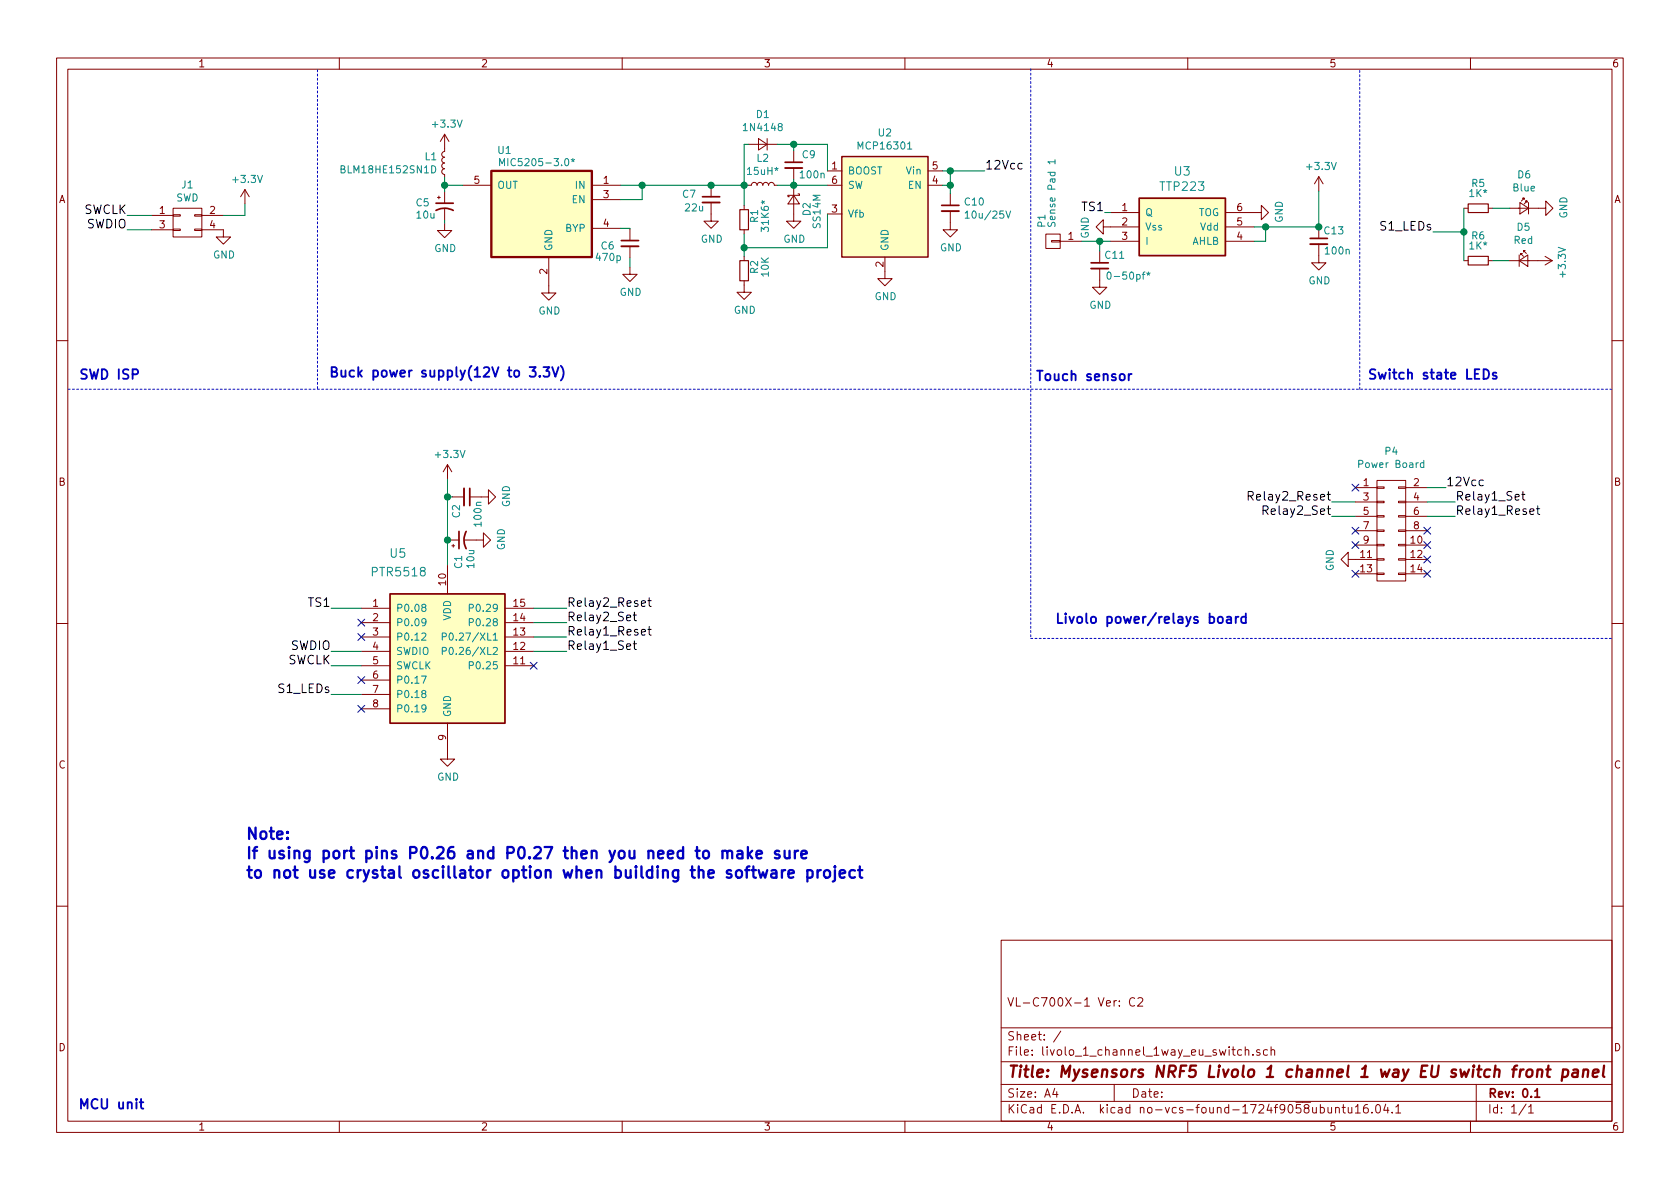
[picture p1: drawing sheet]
EESchema Schematic File Version 2
LIBS:mysensors_arduino
LIBS:mysensors_connectors
LIBS:mysensors_logic
LIBS:mysensors_mcu
LIBS:mysensors_memories
LIBS:mysensors_network
LIBS:mysensors_radios
LIBS:mysensors_regulators
LIBS:mysensors_security
LIBS:mysensors_sensors
LIBS:AMS1117
LIBS:ch340
LIBS:cp2102
LIBS:current_transf
LIBS:hlk-pm01
LIBS:l6920
LIBS:linear_tech
LIBS:MIC5205
LIBS:mx-503398-1892
LIBS:ncp1402
LIBS:pam8403
LIBS:pcm5100
LIBS:rfm12
LIBS:rfm69cw
LIBS:RM50_SP
LIBS:ttp223
LIBS:txb010x
LIBS:v23079-e1208-b301
LIBS:74xgxx
LIBS:74xx
LIBS:ac-dc
LIBS:actel
LIBS:adc-dac
LIBS:allegro
LIBS:Altera
LIBS:analog_devices
LIBS:analog_switches
LIBS:atmel
LIBS:audio
LIBS:battery_management
LIBS:bbd
LIBS:bosch
LIBS:brooktre
LIBS:cmos4000
LIBS:cmos_ieee
LIBS:conn
LIBS:contrib
LIBS:cypress
LIBS:dc-dc
LIBS:device
LIBS:digital-audio
LIBS:diode
LIBS:display
LIBS:dsp
LIBS:elec-unifil
LIBS:ESD_Protection
LIBS:ftdi
LIBS:gennum
LIBS:hc11
LIBS:intel
LIBS:interface
LIBS:ir
LIBS:Lattice
LIBS:linear
LIBS:maxim
LIBS:mechanical
LIBS:memory
LIBS:microchip
LIBS:microchip_dspic33dsc
LIBS:microchip_pic10mcu
LIBS:microchip_pic12mcu
LIBS:microchip_pic16mcu
LIBS:microchip_pic18mcu
LIBS:microchip_pic32mcu
LIBS:microcontrollers
LIBS:motor_drivers
LIBS:motorola
LIBS:motors
LIBS:msp430
LIBS:nordicsemi
LIBS:nxp
LIBS:nxp_armmcu
LIBS:onsemi
LIBS:opto
LIBS:Oscillators
LIBS:philips
LIBS:power
LIBS:powerint
LIBS:Power_Management
LIBS:pspice
LIBS:references
LIBS:regul
LIBS:relays
LIBS:rfcom
LIBS:sensors
LIBS:silabs
LIBS:siliconi
LIBS:stm8
LIBS:stm32
LIBS:supertex
LIBS:switches
LIBS:texas
LIBS:transf
LIBS:transistors
LIBS:triac_thyristor
LIBS:ttl_ieee
LIBS:valves
LIBS:video
LIBS:wiznet
LIBS:Worldsemi
LIBS:Xicor
LIBS:xilinx
LIBS:zetex
LIBS:Zilog
LIBS:ptr5518
EELAYER 26 0
EELAYER END
$Descr A4 11693 8268
encoding utf-8
Sheet 1 1
Title "Mysensors NRF5 Livolo 1 channel 1 way EU switch front panel"
Date ""
Rev "0.1"
Comp ""
Comment1 "VL-C700X-1 Ver: C2"
Comment2 ""
Comment3 ""
Comment4 ""
$EndDescr
Text Notes 7340 4345 0    67   ~ 13
Livolo power/relays board
Text Notes 545  2645 0    67   ~ 13
SWD ISP
Text Notes 540  7725 0    67   ~ 13
MCU unit
Text Notes 9515 2645 0    67   ~ 13
Switch state LEDs
$Comp
L +3.3V #PWR01
U 1 1
P 3095 1025
F 0 "#PWR01" H 3095 875 50  0001 C CNN
F 1 "+3.3V" H 3110 1198 50  0000 C CNN
F 2 "" H 3095 1025 50  0000 C CNN
F 3 "" H 3095 1025 50  0000 C CNN
	1    3095 1025
	1    0    0    -1  
$EndComp
Text Notes 2285 2630 0    67   ~ 13
Buck power supply(12V to 3.3V)
$Comp
L MIC5205-3.3YM5TR U1
U 1 1
P 3720 1480
F 0 "U1" H 3875 1925 50  0000 L CNN
F 1 "MIC5205-3.0*" H 3430 1840 50  0000 L CNN
F 2 "TO_SOT_Packages_SMD:SOT-23-5" H 3720 1630 50  0001 C CNN
F 3 "http://www.farnell.com/datasheets/29605.pdf" H 3720 1630 50  0001 C CNN
F 4 "MIC5205-3.3YM5-TR" H 3720 1480 60  0001 C CNN "Part No"
F 5 "3.3V/150mA" H 3720 1480 60  0001 C CNN "Rating"
F 6 "Microchip" H 3720 1480 60  0001 C CNN "Vendor"
	1    3720 1480
	-1   0    0    -1  
$EndComp
$Comp
L C_Small C6
U 1 1
P 4385 1685
F 0 "C6" H 4230 1670 50  0000 C CNN
F 1 "470p" H 4235 1590 50  0000 C CNN
F 2 "Capacitors_SMD:C_0603_HandSoldering" H 4477 1594 50  0001 L CNN
F 3 "http://www.farnell.com/datasheets/1870456.pdf" H 4385 1685 50  0001 C CNN
F 4 "MC0603B103K250CT" H 4385 1685 60  0001 C CNN "Part No"
F 5 "X7R/25V" H 4385 1685 60  0001 C CNN "Rating"
F 6 "Multicomp" H 4385 1685 60  0001 C CNN "Vendor"
	1    4385 1685
	1    0    0    -1  
$EndComp
$Comp
L GND #PWR02
U 1 1
P 4385 1850
F 0 "#PWR02" H 4385 1600 50  0001 C CNN
F 1 "GND" H 4390 1677 50  0000 C CNN
F 2 "" H 4385 1850 50  0000 C CNN
F 3 "" H 4385 1850 50  0000 C CNN
	1    4385 1850
	1    0    0    -1  
$EndComp
$Comp
L GND #PWR03
U 1 1
P 3820 1980
F 0 "#PWR03" H 3820 1730 50  0001 C CNN
F 1 "GND" H 3825 1807 50  0000 C CNN
F 2 "" H 3820 1980 50  0000 C CNN
F 3 "" H 3820 1980 50  0000 C CNN
	1    3820 1980
	1    0    0    -1  
$EndComp
$Comp
L GND #PWR04
U 1 1
P 3095 1545
F 0 "#PWR04" H 3095 1295 50  0001 C CNN
F 1 "GND" H 3100 1372 50  0000 C CNN
F 2 "" H 3095 1545 50  0000 C CNN
F 3 "" H 3095 1545 50  0000 C CNN
	1    3095 1545
	1    0    0    -1  
$EndComp
$Comp
L CONN_02X07 P4
U 1 1
P 9685 3685
F 0 "P4" H 9685 4240 50  0000 C CNN
F 1 "Power Board" H 9685 4149 50  0000 C CNN
F 2 "Pin_Headers:Pin_Header_Straight_2x07_Pitch2.00mm" H 9685 4058 50  0001 C CNN
F 3 "http://www.tme.eu/ro/Document/dd1ceac14413aeeec818bc9967f247e1/zl262-dg.pdf" H 9685 2485 50  0001 C CNN
F 4 "ZL262-14DG" H 9685 3685 60  0001 C CNN "Part No"
F 5 "Ninigi" H 9685 3685 60  0001 C CNN "Vendor"
	1    9685 3685
	1    0    0    -1  
$EndComp
$Comp
L MCP16301 U2
U 1 1
P 6160 1480
F 0 "U2" H 6160 2047 50  0000 C CNN
F 1 "MCP16301" H 6160 1956 50  0000 C CNN
F 2 "TO_SOT_Packages_SMD:SOT-23-6" H 6160 980 50  0001 C CNN
F 3 "http://www.farnell.com/datasheets/2129968.pdf" H 5860 2030 50  0001 C CNN
F 4 "MCP16301T-I/CHY" H 6160 1480 60  0001 C CNN "Part No"
F 5 "4-30V/3.3V/600mA" H 6160 1480 60  0001 C CNN "Rating"
F 6 "Microchip" H 6160 1480 60  0001 C CNN "Vendor"
	1    6160 1480
	-1   0    0    -1  
$EndComp
$Comp
L GND #PWR05
U 1 1
P 6160 1880
F 0 "#PWR05" H 6160 1630 50  0001 C CNN
F 1 "GND" H 6165 1707 50  0000 C CNN
F 2 "" H 6160 1880 50  0000 C CNN
F 3 "" H 6160 1880 50  0000 C CNN
	1    6160 1880
	1    0    0    -1  
$EndComp
$Comp
L L_Small L2
U 1 1
P 5310 1280
F 0 "L2" V 5495 1280 50  0000 C CNN
F 1 "15uH*" V 5404 1280 50  0000 C CNN
F 2 "myfootprints:VLCF4020T-150MR68" H 5310 1280 50  0001 C CNN
F 3 "http://www.farnell.com/datasheets/2041203.pdf" H 5310 1280 50  0001 C CNN
F 4 "VLCF4020T-150MR68" V 5310 1280 60  0001 C CNN "Part No"
F 5 "1A" V 5310 1280 60  0001 C CNN "Rating"
F 6 "TDK" V 5310 1280 60  0001 C CNN "Vendor"
	1    5310 1280
	0    -1   -1   0   
$EndComp
$Comp
L D_Schottky_Small D2
U 1 1
P 5525 1380
F 0 "D2" H 5540 1475 50  0000 L CNN
F 1 "SS14M" H 5480 1545 50  0000 L CNN
F 2 "myfootprints:SS14M" V 5525 1380 50  0001 C CNN
F 3 "http://www.farnell.com/datasheets/1692176.pdf" H 5525 1380 50  0001 C CNN
F 4 "SS14M" H 5525 1380 60  0001 C CNN "Part No"
F 5 "40V/1A" H 5525 1380 60  0001 C CNN "Rating"
F 6 "Taiwan Semiconductor" H 5525 1380 60  0001 C CNN "Vendor"
	1    5525 1380
	0    1    1    0   
$EndComp
$Comp
L D_Small D1
U 1 1
P 5310 995
F 0 "D1" H 5310 790 50  0000 C CNN
F 1 "1N4148" H 5310 881 50  0000 C CNN
F 2 "Diodes_SMD:SOD-123" V 5310 995 50  0001 C CNN
F 3 "http://www.farnell.com/datasheets/2099776.pdf" H 5310 995 50  0001 C CNN
F 4 "1N4148W-7-F" H 5310 995 60  0001 C CNN "Part No"
F 5 "100V/300mA" H 5310 995 60  0001 C CNN "Rating"
F 6 "Diodes Inc." H 5310 995 60  0001 C CNN "Vendor"
	1    5310 995 
	-1   0    0    1   
$EndComp
$Comp
L R_Small R2
U 1 1
P 5180 1875
F 0 "R2" V 5105 1850 50  0000 C CNN
F 1 "10K" V 5030 1850 50  0000 C CNN
F 2 "Resistors_SMD:R_0603_HandSoldering" V 5076 1875 50  0001 C CNN
F 3 "http://www.farnell.com/datasheets/2007183.pdf" H 5180 1875 50  0001 C CNN
F 4 "CRGH0603J10K" V 5180 1875 60  0001 C CNN "Part No"
F 5 "50V/200mW" V 5180 1875 60  0001 C CNN "Rating"
F 6 "TE Connectivity" V 5180 1875 60  0001 C CNN "Vendor"
	1    5180 1875
	-1   0    0    1   
$EndComp
$Comp
L R_Small R1
U 1 1
P 5180 1520
F 0 "R1" V 5105 1495 50  0000 C CNN
F 1 "31K6*" V 5030 1495 50  0000 C CNN
F 2 "Resistors_SMD:R_0603_HandSoldering" V 5076 1520 50  0001 C CNN
F 3 "http://www.farnell.com/datasheets/1849611.pdf" H 5180 1520 50  0001 C CNN
F 4 "MCWR06X3162FTL" V 5180 1520 60  0001 C CNN "Part No"
F 5 "50V/200mW" V 5180 1520 60  0001 C CNN "Rating"
F 6 "Multicomp" V 5180 1520 60  0001 C CNN "Vendor"
	1    5180 1520
	-1   0    0    1   
$EndComp
$Comp
L C_Small C9
U 1 1
P 5525 1140
F 0 "C9" H 5630 1215 50  0000 C CNN
F 1 "100n" H 5655 1075 50  0000 C CNN
F 2 "Capacitors_SMD:C_0603_HandSoldering" H 5617 1049 50  0001 L CNN
F 3 "http://www.farnell.com/datasheets/1901289.pdf" H 5525 1140 50  0001 C CNN
F 4 "MC0603B104K250CT" H 5525 1140 60  0001 C CNN "Part No"
F 5 "X7R/25V" H 5525 1140 60  0001 C CNN "Rating"
F 6 "Multicomp" H 5525 1140 60  0001 C CNN "Vendor"
	1    5525 1140
	1    0    0    -1  
$EndComp
$Comp
L GND #PWR06
U 1 1
P 5525 1480
F 0 "#PWR06" H 5525 1230 50  0001 C CNN
F 1 "GND" H 5530 1307 50  0000 C CNN
F 2 "" H 5525 1480 50  0000 C CNN
F 3 "" H 5525 1480 50  0000 C CNN
	1    5525 1480
	1    0    0    -1  
$EndComp
$Comp
L GND #PWR07
U 1 1
P 5180 1975
F 0 "#PWR07" H 5180 1725 50  0001 C CNN
F 1 "GND" H 5185 1802 50  0000 C CNN
F 2 "" H 5180 1975 50  0000 C CNN
F 3 "" H 5180 1975 50  0000 C CNN
	1    5180 1975
	1    0    0    -1  
$EndComp
$Comp
L GND #PWR08
U 1 1
P 4950 1480
F 0 "#PWR08" H 4950 1230 50  0001 C CNN
F 1 "GND" H 4955 1307 50  0000 C CNN
F 2 "" H 4950 1480 50  0000 C CNN
F 3 "" H 4950 1480 50  0000 C CNN
	1    4950 1480
	1    0    0    -1  
$EndComp
$Comp
L GND #PWR09
U 1 1
P 6615 1540
F 0 "#PWR09" H 6615 1290 50  0001 C CNN
F 1 "GND" H 6620 1367 50  0000 C CNN
F 2 "" H 6615 1540 50  0000 C CNN
F 3 "" H 6615 1540 50  0000 C CNN
	1    6615 1540
	1    0    0    -1  
$EndComp
Text Label 6855 1180 0    60   ~ 0
12Vcc
$Comp
L LED_Small D6
U 1 1
P 10610 1440
F 0 "D6" H 10610 1675 50  0000 C CNN
F 1 "Blue" H 10610 1584 50  0000 C CNN
F 2 "Diodes_SMD:D_0603" V 10610 1440 50  0001 C CNN
F 3 "http://www.tme.eu/ro/Document/2ff6cd49d353fcb76ded3ea208e0eb10/OSXX0603C1E.pdf" V 10610 1440 50  0001 C CNN
F 4 "OSB50603C1E" H 10610 1440 60  0001 C CNN "Part No"
F 5 "2.5-3.4V/5mA" H 10610 1440 60  0001 C CNN "Rating"
F 6 "Optosupply" H 10610 1440 60  0001 C CNN "Vendor"
	1    10610 1440
	-1   0    0    -1  
$EndComp
$Comp
L LED_Small D5
U 1 1
P 10605 1805
F 0 "D5" H 10605 2040 50  0000 C CNN
F 1 "Red" H 10605 1949 50  0000 C CNN
F 2 "Diodes_SMD:D_0603" V 10605 1805 50  0001 C CNN
F 3 "http://www.tme.eu/ro/Document/2ff6cd49d353fcb76ded3ea208e0eb10/OSXX0603C1E.pdf" V 10605 1805 50  0001 C CNN
F 4 "OSR50603C1E" H 10605 1805 60  0001 C CNN "Part No"
F 5 "1.6-2.4V/5mA" H 10605 1805 60  0001 C CNN "Rating"
F 6 "Optosupply" H 10605 1805 60  0001 C CNN "Vendor"
	1    10605 1805
	1    0    0    -1  
$EndComp
$Comp
L TTP223 U3
U 1 1
P 8230 1570
F 0 "U3" H 8230 1960 60  0000 C CNN
F 1 "TTP223" H 8230 1854 60  0000 C CNN
F 2 "TO_SOT_Packages_SMD:SOT-23-6" H 7730 1670 60  0001 C CNN
F 3 "http://www.coldtears-electronics.com/images/TTP223.pdf" H 7730 1670 60  0001 C CNN
F 4 "Tontek" H 8230 1570 60  0001 C CNN "Vendor"
	1    8230 1570
	1    0    0    -1  
$EndComp
$Comp
L CONN_01X01 P1
U 1 1
P 7330 1670
F 0 "P1" V 7405 1580 50  0000 R CNN
F 1 "Sense Pad 1" V 7335 1580 50  0000 R CNN
F 2 "myfootprints:touch_pad_16mm" V 7158 1582 50  0001 R CNN
F 3 "" H 7330 1670 50  0000 C CNN
	1    7330 1670
	-1   0    0    1   
$EndComp
$Comp
L C_Small C11
U 1 1
P 7655 1840
F 0 "C11" H 7760 1915 50  0000 C CNN
F 1 "0-50pf*" H 7855 1770 50  0000 C CNN
F 2 "Capacitors_SMD:C_0603_HandSoldering" H 7747 1749 50  0001 L CNN
F 3 "http://www.farnell.com/datasheets/1825496.pdf" H 7655 1840 50  0001 C CNN
F 4 "MCMT18N100F250CT" H 7655 1840 60  0001 C CNN "Part No"
F 5 "C0G/25V" H 7655 1840 60  0001 C CNN "Rating"
F 6 "Multicomp" H 7655 1840 60  0001 C CNN "Vendor"
	1    7655 1840
	1    0    0    -1  
$EndComp
$Comp
L GND #PWR014
U 1 1
P 7655 1940
F 0 "#PWR014" H 7655 1690 50  0001 C CNN
F 1 "GND" H 7660 1767 50  0000 C CNN
F 2 "" H 7655 1940 50  0000 C CNN
F 3 "" H 7655 1940 50  0000 C CNN
	1    7655 1940
	1    0    0    -1  
$EndComp
$Comp
L C_Small C13
U 1 1
P 9180 1670
F 0 "C13" H 9285 1745 50  0000 C CNN
F 1 "100n" H 9310 1605 50  0000 C CNN
F 2 "Capacitors_SMD:C_0603_HandSoldering" H 9272 1579 50  0001 L CNN
F 3 "http://www.farnell.com/datasheets/1901289.pdf" H 9180 1670 50  0001 C CNN
F 4 "MC0603B104K250CT" H 9180 1670 60  0001 C CNN "Part No"
F 5 "X7R/25V" H 9180 1670 60  0001 C CNN "Rating"
F 6 "Multicomp" H 9180 1670 60  0001 C CNN "Vendor"
	1    9180 1670
	1    0    0    -1  
$EndComp
$Comp
L GND #PWR015
U 1 1
P 9180 1770
F 0 "#PWR015" H 9180 1520 50  0001 C CNN
F 1 "GND" H 9185 1597 50  0000 C CNN
F 2 "" H 9180 1770 50  0000 C CNN
F 3 "" H 9180 1770 50  0000 C CNN
	1    9180 1770
	1    0    0    -1  
$EndComp
$Comp
L GND #PWR016
U 1 1
P 7730 1570
F 0 "#PWR016" H 7730 1320 50  0001 C CNN
F 1 "GND" H 7735 1397 50  0000 C CNN
F 2 "" H 7730 1570 50  0000 C CNN
F 3 "" H 7730 1570 50  0000 C CNN
	1    7730 1570
	0    1    1    0   
$EndComp
$Comp
L +3.3V #PWR017
U 1 1
P 9180 1320
F 0 "#PWR017" H 9180 1170 50  0001 C CNN
F 1 "+3.3V" H 9195 1493 50  0000 C CNN
F 2 "" H 9180 1320 50  0000 C CNN
F 3 "" H 9180 1320 50  0000 C CNN
	1    9180 1320
	1    0    0    -1  
$EndComp
$Comp
L R_Small R5
U 1 1
P 10290 1440
F 0 "R5" V 10115 1440 50  0000 C CNN
F 1 "1K*" V 10185 1440 50  0000 C CNN
F 2 "Resistors_SMD:R_0603_HandSoldering" V 10186 1440 50  0001 C CNN
F 3 "http://www.farnell.com/datasheets/1849611.pdf" H 10290 1440 50  0001 C CNN
F 4 "MCWR06X1001FTL" V 10290 1440 60  0001 C CNN "Part No"
F 5 "50V/100mW" V 10290 1440 60  0001 C CNN "Rating"
F 6 "Multicomp" V 10290 1440 60  0001 C CNN "Vendor"
	1    10290 1440
	0    1    1    0   
$EndComp
$Comp
L R_Small R6
U 1 1
P 10290 1805
F 0 "R6" V 10115 1805 50  0000 C CNN
F 1 "1K*" V 10185 1805 50  0000 C CNN
F 2 "Resistors_SMD:R_0603_HandSoldering" V 10186 1805 50  0001 C CNN
F 3 "http://www.farnell.com/datasheets/1849611.pdf" H 10290 1805 50  0001 C CNN
F 4 "MCWR06X1001FTL" V 10290 1805 60  0001 C CNN "Part No"
F 5 "50V/100mW" V 10290 1805 60  0001 C CNN "Rating"
F 6 "Multicomp" V 10290 1805 60  0001 C CNN "Vendor"
	1    10290 1805
	0    1    1    0   
$EndComp
Text Label 10065 3385 0    60   ~ 0
12Vcc
$Comp
L GND #PWR018
U 1 1
P 9435 3885
F 0 "#PWR018" H 9435 3635 50  0001 C CNN
F 1 "GND" H 9440 3712 50  0000 C CNN
F 2 "" H 9435 3885 50  0000 C CNN
F 3 "" H 9435 3885 50  0000 C CNN
	1    9435 3885
	0    1    1    0   
$EndComp
NoConn ~ 9435 3385
NoConn ~ 9435 3685
$Comp
L GND #PWR019
U 1 1
P 10710 1440
F 0 "#PWR019" H 10710 1190 50  0001 C CNN
F 1 "GND" H 10715 1267 50  0000 C CNN
F 2 "" H 10710 1440 50  0000 C CNN
F 3 "" H 10710 1440 50  0000 C CNN
	1    10710 1440
	0    -1   -1   0   
$EndComp
$Comp
L +3.3V #PWR021
U 1 1
P 10705 1805
F 0 "#PWR021" H 10705 1655 50  0001 C CNN
F 1 "+3.3V" H 10720 1978 50  0000 C CNN
F 2 "" H 10705 1805 50  0000 C CNN
F 3 "" H 10705 1805 50  0000 C CNN
	1    10705 1805
	0    1    1    0   
$EndComp
Text Label 9975 1605 2    60   ~ 0
S1_LEDs
Text Label 7690 1470 2    60   ~ 0
TS1
Text Label 10130 3485 0    60   ~ 0
Relay1_Set
Text Label 10130 3585 0    60   ~ 0
Relay1_Reset
$Comp
L GND #PWR024
U 1 1
P 8730 1470
F 0 "#PWR024" H 8730 1220 50  0001 C CNN
F 1 "GND" H 8735 1297 50  0000 C CNN
F 2 "" H 8730 1470 50  0000 C CNN
F 3 "" H 8730 1470 50  0000 C CNN
	1    8730 1470
	0    -1   -1   0   
$EndComp
$Comp
L C_Small C10
U 1 1
P 6615 1440
F 0 "C10" H 6707 1486 50  0000 L CNN
F 1 "10u/25V" H 6707 1395 50  0000 L CNN
F 2 "Capacitors_SMD:C_1206" H 6615 1440 50  0001 C CNN
F 3 "http://www.farnell.com/datasheets/2163235.pdf" H 6615 1440 50  0001 C CNN
F 4 "ZRB18AR61E106ME01L" H 6615 1440 60  0001 C CNN "Part No"
F 5 "X5R/25V" H 6615 1440 60  0001 C CNN "Rating"
F 6 "Murata" H 6615 1440 60  0001 C CNN "Vendor"
	1    6615 1440
	1    0    0    -1  
$EndComp
$Comp
L C_Small C7
U 1 1
P 4950 1380
F 0 "C7" H 4745 1420 50  0000 L CNN
F 1 "22u" H 4760 1325 50  0000 L CNN
F 2 "Capacitors_SMD:C_0603_HandSoldering" H 4950 1380 50  0001 C CNN
F 3 "http://www.farnell.com/datasheets/2047978.pdf" H 4950 1380 50  0001 C CNN
F 4 "GRM188R61A226ME15D" H 4950 1380 60  0001 C CNN "Part No"
F 5 "X5R/10V" H 4950 1380 60  0001 C CNN "Rating"
F 6 "Murata" H 4950 1380 60  0001 C CNN "Vendor"
	1    4950 1380
	1    0    0    -1  
$EndComp
$Comp
L CP1_Small C5
U 1 1
P 3095 1425
F 0 "C5" H 2890 1450 50  0000 L CNN
F 1 "10u" H 2890 1365 50  0000 L CNN
F 2 "Capacitors_Tantalum_SMD:CP_Tantalum_Case-R_EIA-2012-12_Wave" H 3095 1425 50  0001 C CNN
F 3 "http://www.farnell.com/datasheets/1955682.pdf" H 3095 1425 50  0001 C CNN
F 4 "GRM188R61A106KE69D" H 3095 1425 60  0001 C CNN "Part No"
F 5 "X5R/10V" H 3095 1425 60  0001 C CNN "Rating"
F 6 "Murata" H 3095 1425 60  0001 C CNN "Vendor"
	1    3095 1425
	1    0    0    -1  
$EndComp
Text Label 9270 3485 2    60   ~ 0
Relay2_Reset
Text Label 9270 3585 2    60   ~ 0
Relay2_Set
$Comp
L L_Small L1
U 1 1
P 3095 1125
F 0 "L1" H 3143 1171 50  0000 L CNN
F 1 "BLM18HE152SN1D" H 3143 1080 50  0000 L CNN
F 2 "Resistors_SMD:R_0603" H 90  -740 50  0001 C CNN
F 3 "http://www.murata.com/en-us/products/productdata/8796741599262/ENFA0004.pdf" H 90  -740 50  0001 C CNN
	1    3095 1125
	-1   0    0    -1  
$EndComp
NoConn ~ 9935 3685
NoConn ~ 9935 3785
NoConn ~ 9935 3885
NoConn ~ 9935 3985
NoConn ~ 9435 3985
NoConn ~ 9435 3785
$Comp
L PTR5518 U5
U 1 1
P 3115 4575
F 0 "U5" H 2770 5310 60  0000 C CNN
F 1 "PTR5518" H 2775 5180 60  0000 C CNN
F 2 "myfootprints:PTR5518" H 2515 4225 60  0001 C CNN
F 3 "" H 2515 4225 60  0001 C CNN
	1    3115 4575
	1    0    0    -1  
$EndComp
$Comp
L CP1_Small C1
U 1 1
P 3215 3750
F 0 "C1" H 3010 3775 50  0000 L CNN
F 1 "10u" H 3010 3690 50  0000 L CNN
F 2 "Capacitors_Tantalum_SMD:CP_Tantalum_Case-R_EIA-2012-12_Wave" H 3215 3750 50  0001 C CNN
F 3 "http://www.farnell.com/datasheets/1955682.pdf" H 3215 3750 50  0001 C CNN
F 4 "GRM188R61A106KE69D" H 3215 3750 60  0001 C CNN "Part No"
F 5 "X5R/10V" H 3215 3750 60  0001 C CNN "Rating"
F 6 "Murata" H 3215 3750 60  0001 C CNN "Vendor"
	1    3215 3750
	0    -1   -1   0   
$EndComp
$Comp
L +3.3V #PWR025
U 1 1
P 3115 3325
F 0 "#PWR025" H 3115 3175 50  0001 C CNN
F 1 "+3.3V" H 3130 3498 50  0000 C CNN
F 2 "" H 3115 3325 50  0000 C CNN
F 3 "" H 3115 3325 50  0000 C CNN
	1    3115 3325
	1    0    0    -1  
$EndComp
$Comp
L GND #PWR026
U 1 1
P 3115 5225
F 0 "#PWR026" H 3115 4975 50  0001 C CNN
F 1 "GND" H 3120 5052 50  0000 C CNN
F 2 "" H 3115 5225 50  0000 C CNN
F 3 "" H 3115 5225 50  0000 C CNN
	1    3115 5225
	1    0    0    -1  
$EndComp
$Comp
L GND #PWR027
U 1 1
P 3315 3750
F 0 "#PWR027" H 3315 3500 50  0001 C CNN
F 1 "GND" H 3320 3577 50  0000 C CNN
F 2 "" H 3315 3750 50  0000 C CNN
F 3 "" H 3315 3750 50  0000 C CNN
	1    3315 3750
	0    -1   -1   0   
$EndComp
$Comp
L CONN_02X02 J1
U 1 1
P 1305 1540
F 0 "J1" H 1305 1805 50  0000 C CNN
F 1 "SWD" H 1305 1714 50  0000 C CNN
F 2 "Pin_Headers:Pin_Header_Straight_2x02_Pitch2.00mm_SMD" H 1305 340 50  0001 C CNN
F 3 "" H 1305 340 50  0001 C CNN
	1    1305 1540
	1    0    0    -1  
$EndComp
$Comp
L GND #PWR028
U 1 1
P 1555 1590
F 0 "#PWR028" H 1555 1340 50  0001 C CNN
F 1 "GND" H 1560 1417 50  0000 C CNN
F 2 "" H 1555 1590 50  0000 C CNN
F 3 "" H 1555 1590 50  0000 C CNN
	1    1555 1590
	1    0    0    -1  
$EndComp
Text Label 885  1590 2    60   ~ 0
SWDIO
Text Label 885  1490 2    60   ~ 0
SWCLK
Wire Notes Line
	475  2700 11225 2700
Wire Notes Line
	2210 2695 2210 470 
Wire Wire Line
	4470 1380 4320 1380
Wire Wire Line
	4320 1580 4385 1580
Wire Wire Line
	4385 1580 4385 1585
Wire Wire Line
	4385 1785 4385 1850
Wire Wire Line
	3095 1525 3095 1545
Wire Notes Line
	9465 2700 9465 475 
Wire Wire Line
	4470 1280 4470 1380
Wire Wire Line
	6560 1180 6855 1180
Wire Wire Line
	6615 1180 6615 1340
Wire Wire Line
	6615 1280 6560 1280
Connection ~ 6615 1180
Wire Wire Line
	5410 1280 5760 1280
Connection ~ 5525 1280
Wire Wire Line
	5180 1620 5180 1775
Wire Wire Line
	5180 1715 5760 1715
Wire Wire Line
	5760 1715 5760 1480
Connection ~ 5180 1715
Wire Wire Line
	5180 995  5180 1420
Wire Wire Line
	5410 995  5760 995 
Wire Wire Line
	5760 995  5760 1180
Wire Wire Line
	5525 1040 5525 995 
Connection ~ 5525 995 
Wire Wire Line
	5525 1280 5525 1240
Wire Wire Line
	5210 995  5180 995 
Connection ~ 5180 1280
Connection ~ 6615 1280
Connection ~ 4470 1280
Wire Wire Line
	7530 1670 7730 1670
Wire Wire Line
	7655 1740 7655 1670
Connection ~ 7655 1670
Wire Wire Line
	8730 1570 9180 1570
Connection ~ 8810 1570
Wire Wire Line
	8810 1670 8730 1670
Wire Wire Line
	9180 1570 9180 1320
Connection ~ 9180 1570
Wire Wire Line
	10390 1440 10510 1440
Wire Wire Line
	10390 1805 10505 1805
Wire Wire Line
	10190 1440 10190 1805
Wire Wire Line
	10190 1605 9975 1605
Connection ~ 10190 1605
Wire Wire Line
	9435 3585 9270 3585
Wire Wire Line
	7730 1470 7690 1470
Wire Wire Line
	9935 3485 10130 3485
Wire Wire Line
	9935 3585 10130 3585
Wire Wire Line
	8810 1670 8810 1570
Wire Wire Line
	4320 1280 5210 1280
Connection ~ 4950 1280
Wire Wire Line
	3220 1280 3095 1280
Connection ~ 3095 1280
Wire Wire Line
	9935 3385 10065 3385
Wire Wire Line
	9435 3485 9270 3485
Wire Wire Line
	3095 1225 3095 1325
Wire Notes Line
	7175 470  7175 4435
Wire Notes Line
	7175 4435 11225 4435
Wire Wire Line
	3115 3325 3115 3925
Connection ~ 3115 3750
Wire Wire Line
	1055 1490 885  1490
Wire Wire Line
	1055 1590 885  1590
Wire Wire Line
	1555 1490 1705 1490
Wire Wire Line
	1705 1490 1705 1410
Wire Wire Line
	2515 4525 2305 4525
Wire Wire Line
	2515 4625 2305 4625
Text Label 2305 4525 2    60   ~ 0
SWDIO
Text Label 2305 4625 2    60   ~ 0
SWCLK
$Comp
L +3.3V #PWR029
U 1 1
P 1705 1410
F 0 "#PWR029" H 1705 1260 50  0001 C CNN
F 1 "+3.3V" H 1720 1583 50  0000 C CNN
F 2 "" H 1705 1410 50  0000 C CNN
F 3 "" H 1705 1410 50  0000 C CNN
	1    1705 1410
	1    0    0    -1  
$EndComp
Wire Wire Line
	2515 4825 2305 4825
Text Label 2305 4825 2    60   ~ 0
S1_LEDs
Wire Wire Line
	3715 4525 3945 4525
Wire Wire Line
	3715 4425 3945 4425
Text Label 3945 4525 0    60   ~ 0
Relay1_Set
Text Label 3945 4425 0    60   ~ 0
Relay1_Reset
Text Label 3945 4325 0    60   ~ 0
Relay2_Set
Wire Wire Line
	3715 4325 3945 4325
Wire Wire Line
	3715 4225 3945 4225
Text Label 3945 4225 0    60   ~ 0
Relay2_Reset
Text Label 2305 4225 2    60   ~ 0
TS1
Wire Wire Line
	2515 4225 2305 4225
NoConn ~ 3715 4625
NoConn ~ 2515 4425
NoConn ~ 2515 4725
$Comp
L C_Small C2
U 1 1
P 3250 3450
F 0 "C2" H 3350 3380 50  0000 C CNN
F 1 "100n" H 3370 3530 50  0000 C CNN
F 2 "Capacitors_SMD:C_0603_HandSoldering" H 3342 3359 50  0001 L CNN
F 3 "http://www.farnell.com/datasheets/1901289.pdf" H 3250 3450 50  0001 C CNN
F 4 "MC0603B104K250CT" H 3250 3450 60  0001 C CNN "Part No"
F 5 "X7R/25V" H 3250 3450 60  0001 C CNN "Rating"
F 6 "Multicomp" H 3250 3450 60  0001 C CNN "Vendor"
	1    3250 3450
	0    1    1    0   
$EndComp
Wire Wire Line
	3150 3450 3115 3450
Connection ~ 3115 3450
$Comp
L GND #PWR030
U 1 1
P 3350 3450
F 0 "#PWR030" H 3350 3200 50  0001 C CNN
F 1 "GND" H 3355 3277 50  0000 C CNN
F 2 "" H 3350 3450 50  0000 C CNN
F 3 "" H 3350 3450 50  0000 C CNN
	1    3350 3450
	0    -1   -1   0   
$EndComp
Text Notes 7205 2655 0    67   ~ 13
Touch sensor
NoConn ~ 2515 4925
NoConn ~ 2515 4325
Text Notes 1705 6120 0    79   ~ 16
Note: \nIf using port pins P0.26 and P0.27 then you need to make sure \nto not use crystal oscillator option when building the software project
$EndSCHEMATC
